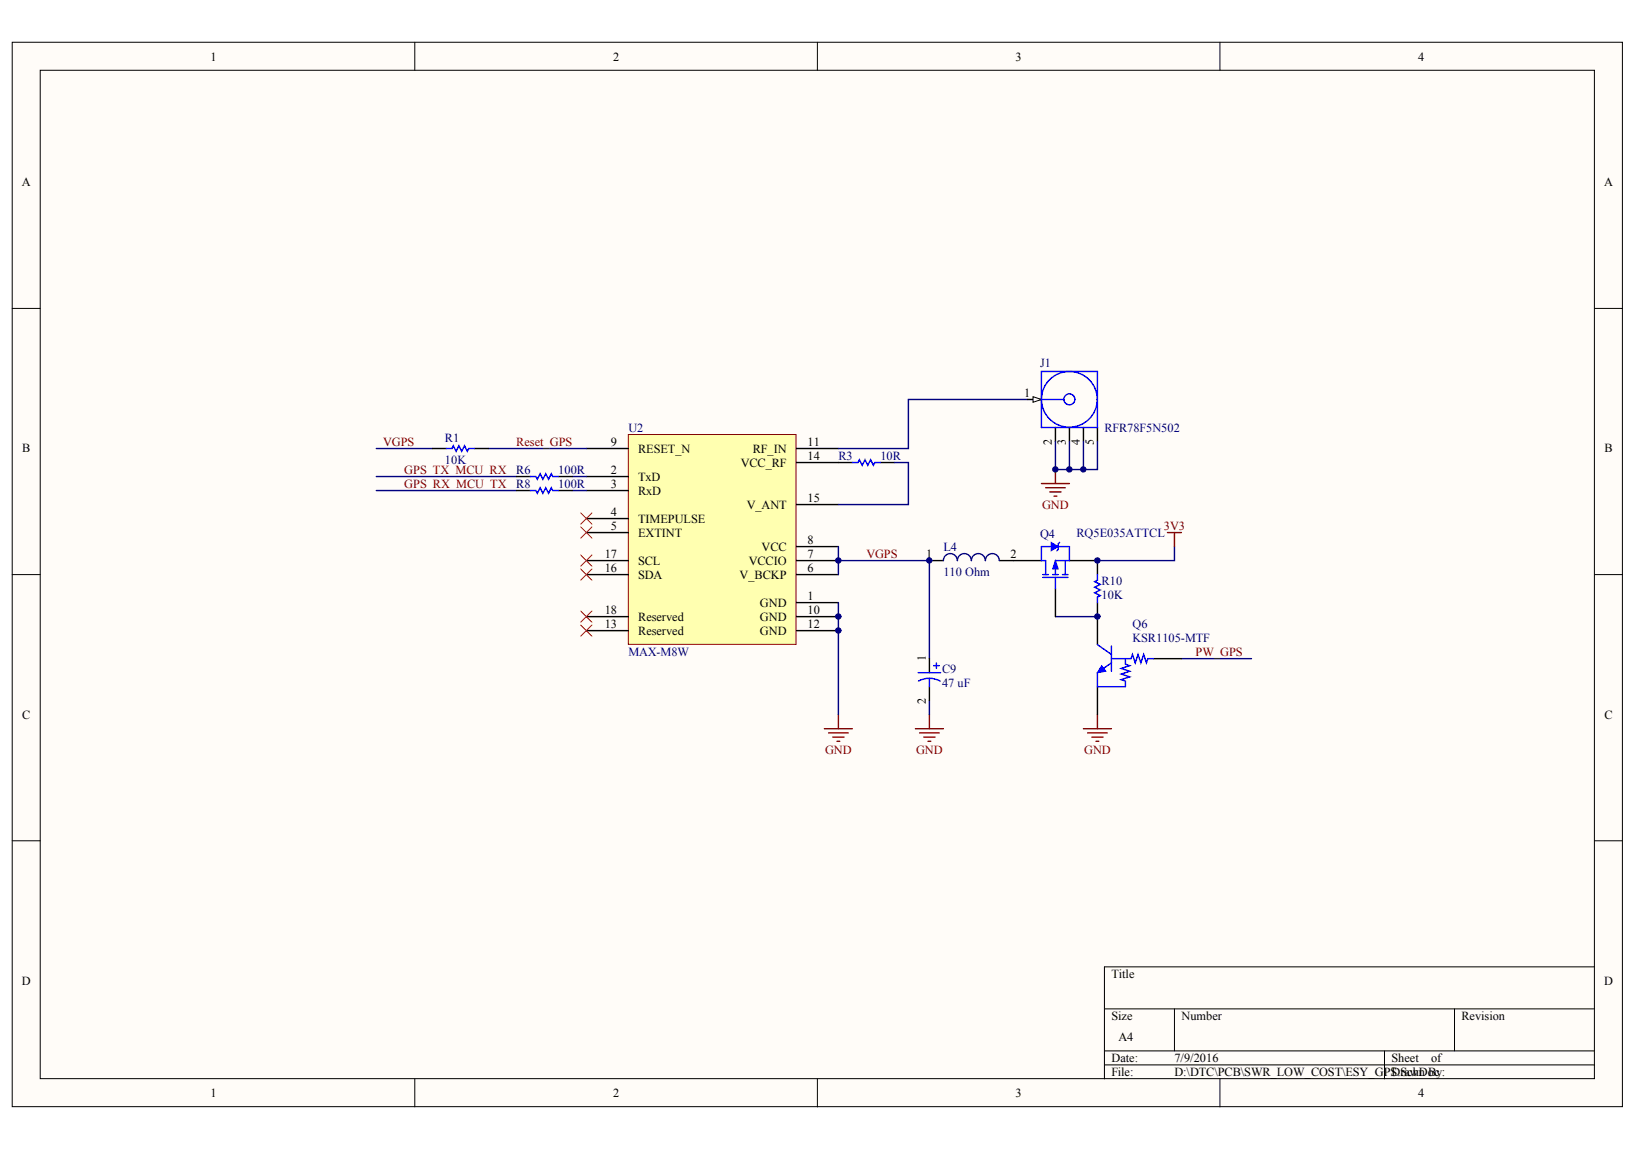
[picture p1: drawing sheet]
<svg xmlns="http://www.w3.org/2000/svg" width="289mm" height="203mm" viewBox="0 0 289 203" stroke-linecap="round" stroke-linejoin="round" font-family="sans-serif">
<g fill="#fffcf8" stroke="#000" stroke-width=".18">
<path d="M2.2 7.5h284v187.7h-284z"/>
<path d="M7.1 12.4h274.1v177.9h-274.1z"/>
</g>
<g fill="none" stroke="#000" stroke-width=".18">
<path d="M73.2 7.5v4.9M144.2 7.5v4.9M215.2 7.5v4.9M2.2 54.4h4.9M281.3 54.4h4.9M2.2 101.4h4.9M281.3 101.4h4.9M2.2 148.3h4.9M281.3 148.3h4.9M194.8 178h86.5M207.2 178v7.4M256.6 178v7.4"/>
<path d="M281.3 170.5h-86.5v19.8M73.2 190.3v5M144.2 190.3v5M194.8 185.4h86.5M194.8 187.8h86.5M215.2 190.3v5M244.2 185.4v4.9"/>
</g>
<path d="M147.9 81.6h2.5M155.3 81.6h2.5" fill="none" stroke="#000" stroke-width=".25"/>
<path d="M150.4 81.6h.9l.3-.5 .5 1 .5-1 .5 1 .5-1 .5 1 .2-.5h1" fill="none" stroke="#00f" stroke-width=".25"/>
<path d="M110.8 76.6h29.6v37.1h-29.6z" fill="#ffffb0" stroke="#800000" stroke-width=".18"/>
<g fill="none" stroke="#000" stroke-width=".25">
<path d="M103.4 79.1h7.4M140.5 79.1h7.4M181.2 70.5h2.5M193.6 75.4v2.5M103.4 84.1h7.4M103.4 86.5h7.4M103.4 91.5h7.4M103.4 93.9h7.4M103.4 98.9h7.4M140.5 98.9h7.4M140.5 96.4h7.4M140.5 81.6h7.4"/>
<path d="M140.5 89h7.4M103.4 101.4h7.4M103.4 108.8h7.4M103.4 111.2h7.4M140.5 106.3h7.4M140.5 101.4h7.4M140.5 108.8h7.4M140.5 111.2h7.4"/>
</g>
<path d="M181.2 70.5h-21v8.6h-12.3M101 84.1h2.4M101 86.5h2.4M157.8 81.6h2.4v7.4h-12.3" fill="none" stroke="#000080" stroke-width=".25"/>
<g fill="none" stroke="#00f" stroke-width=".25">
<circle cx="188.6" cy="70.4" r="4.9"/>
<circle cx="188.6" cy="70.4" r=".97"/>
</g>
<path d="M182.2 70l1.5 .5-1.5 .5z" fill="#fffcf8" stroke="#000" stroke-width=".18"/>
<g fill="none" stroke="#000" stroke-width=".25">
<path d="M76.3 79.1h2.4M83.7 79.1h2.4M186.2 75.4v2.5M188.6 75.4v2.5M191.1 75.4v2.5M91.1 84.1h2.4M91.1 86.5h2.4M98.5 84.1h2.5M98.5 86.5h2.5M163.9 98.9h2.5M176.3 98.9h7.4M188.6 98.9h5v2.5"/>
<path d="M163.9 116.2v2.5M186.2 103.8v5M193.6 106.3v7.4M203.5 116.2h4.9M163.9 121.1v2.5M193.6 121.1v5"/>
</g>
<g fill="none" stroke="#00f" stroke-width=".25">
<path d="M78.7 79.1h1l.3-.5 .5 1 .4-1 .5 1 .5-1 .5 1 .3-.5h1M183.7 65.5h9.9v9.9h-9.9zM183.7 70.5h3.9M93.5 84.1h1l.3 .5 .5-1 .5 1 .5-1 .5 1 .4-1 .3 .5h1M93.5 86.5h1l.3 .5 .5-1 .5 1 .5-1 .5 1 .4-1 .3 .5h1M185.4 96.4h-1.7v2.5h.7v2.5M186.7 96.4h1.9v2.5h-2.4v2.5M186.9 95.7l-.2 .2v1l-.3 .3M187.9 98.9v2.5M162 118.7h3.9M163.9 119.6v1.5M164.7 117.4h1"/>
<path d="M165.2 116.9v1M183.9 101.8h4.5M183.9 101.4h1M185.7 101.4h1M186.2 101.8v2M187.4 101.4h1M193.6 101.4v.9l-.5 .3 1 .5-1 .5 1 .5-1 .5 1 .5-.5 .2v1M193.6 113.7l2.4 1.7M196 114v4.4M196 116.2h2.5M198.5 116.2h1l.3-.8 .4 1.5 .5-1.5 .5 1.5 .5-1.5 .5 1.5 .3-.7h1M198.5 116.2v1l.8 .2-1.5 .5 1.5 .5-1.5 .5 1.5 .5-1.5 .5 .7 .2v1h-4.9v-2.4l2.4-1.8"/>
<path d="M162 120.1a3.9 3.9 0 0 1 3.9 0"/>
</g>
<g fill="none" stroke="#800000" stroke-width=".25">
<path d="M183.7 85.3h4.9M184.4 86h3.5M185.2 86.8h2M185.9 87.5h.5M186.2 82.8v2.5M205.9 93.9h2.5M207.2 93.9v2.5M145.4 128.5h5M146.2 129.3h3.4M146.9 130h2M147.6 130.8h.5M147.9 126.1v2.4"/>
<path d="M161.5 128.5h4.9M162.2 129.3h3.5M162.9 130h2M163.7 130.8h.5M163.9 126.1v2.4M191.1 128.5h4.9M191.8 129.3h3.5M192.6 130h2M193.3 130.8h.5M193.6 126.1v2.4"/>
</g>
<g fill="none" stroke="#000080" stroke-width=".25">
<path d="M66.4 79.1h9.9M86.1 79.1h17.3M186.2 77.9v4.9h7.4v-4.9M188.6 77.9v4.9M191.1 77.9v4.9M66.4 84.1h24.7M66.4 86.5h24.7M147.9 96.4v2.5h16v17.3M147.9 98.9v2.5M207.2 96.4v2.5h-13.6M147.9 106.3v19.8M186.2 108.8h7.4"/>
<path d="M208.4 116.2h12.3M163.9 123.6v2.5"/>
</g>
<g fill="#00f" stroke="#00f" stroke-width=".18">
<path d="M194.3 117.4l.8 1-1.5 .3z"/>
<path d="M186.2 98.9l.5 1.5h-1z"/>
<path d="M185.4 95.7l1.3 .7-1.3 .8z"/>
</g>
<path d="M102.4 97.9l2 2M102.4 93l2 1.9M102.4 90.5l2 2M104.4 97.9l-2 2M104.4 93l-2 1.9M104.4 90.5l-2 2M102.4 110.2l2 2M102.4 107.8l2 2M102.4 100.4l2 1.9M104.4 110.2l-2 2M104.4 107.8l-2 2M104.4 100.4l-2 1.9" fill="none" stroke="#f00" stroke-width=".18"/>
<path d="M168.9 98.9a1.22 1.22 0 0 0-1.3-1.3 1.22 1.22 0 0 0-1.2 1.3M171.3 98.9a1.22 1.22 0 0 0-1.2-1.3 1.22 1.22 0 0 0-1.2 1.3M173.8 98.9a1.22 1.22 0 0 0-1.2-1.3 1.22 1.22 0 0 0-1.3 1.3M176.3 98.9a1.22 1.22 0 0 0-1.3-1.3 1.22 1.22 0 0 0-1.2 1.3" fill="none" stroke="#0c0087" stroke-width=".25"/>
<g fill="#000080" stroke="#000080" stroke-width=".18">
<circle cx="147.9" cy="111.2" r=".48"/>
<circle cx="147.9" cy="108.7" r=".48"/>
<circle cx="147.9" cy="98.9" r=".48"/>
<circle cx="163.9" cy="98.9" r=".47"/>
<circle cx="186.2" cy="82.8" r=".48"/>
<circle cx="188.6" cy="82.8" r=".48"/>
<circle cx="191.1" cy="82.8" r=".47"/>
<circle cx="193.6" cy="108.7" r=".48"/>
<circle cx="193.6" cy="98.9" r=".48"/>
</g>
<g font-size="2.2">
<text x="37.1" y="10.7">1</text>
<text x="108.1" y="10.7">2</text>
<text x="179.2" y="10.7">3</text>
<text x="250.2" y="10.7">4</text>
<text x="3.9" y="32.9">A</text>
<text x="283" y="32.9">A</text>
<text x="180.6" y="70">1</text>
<text x="3.9" y="79.8">B</text>
<text x="107.8" y="83.6">2</text>
<text x="107.8" y="78.7">9</text>
<text x="112.6" y="79.9">RESET_N</text>
<text x="130.7" y="82.4">VCC_RF</text>
<text x="132.8" y="79.9">RF_IN</text>
<text x="142.4" y="78.7">11</text>
<text x="142.4" y="81.1">14</text>
<text x="283" y="79.8">B</text>
<text x="107.8" y="86.1">3</text>
<text x="112.6" y="84.8">TxD</text>
<text x="112.6" y="87.3">RxD</text>
<text x="131.7" y="89.8">V_ANT</text>
<text x="142.4" y="88.5">15</text>
<text x="107.8" y="91">4</text>
<text x="107.8" y="93.5">5</text>
<text x="112.6" y="92.2">TIMEPULSE</text>
<text x="112.6" y="94.7">EXTINT</text>
<text x="142.4" y="96">8</text>
<text x="106.7" y="100.9">16</text>
<text x="106.7" y="98.4">17</text>
<text x="112.6" y="99.7">SCL</text>
<text x="132.1" y="99.7">VCCIO</text>
<text x="134.3" y="97.2">VCC</text>
<text x="142.4" y="100.9">6</text>
<text x="142.4" y="98.4">7</text>
<text x="163.3" y="98.4">1</text>
<text x="178.3" y="98.4">2</text>
<text x="112.6" y="102.1">SDA</text>
<text x="130.5" y="102.1">V_BCKP</text>
<text x="134" y="107.1">GND</text>
<text x="142.4" y="105.8">1</text>
<text x="106.7" y="110.8">13</text>
<text x="106.7" y="108.3">18</text>
<text x="112.6" y="112">Reserved</text>
<text x="112.6" y="109.5">Reserved</text>
<text x="134" y="109.5">GND</text>
<text x="134" y="112">GND</text>
<text x="142.4" y="108.3">10</text>
<text x="142.4" y="110.8">12</text>
<text x="3.9" y="126.8">C</text>
<text x="283" y="126.8">C</text>
<text x="3.9" y="173.7">D</text>
<text x="196" y="172.5">Title</text>
<text x="283" y="173.7">D</text>
<text x="196" y="179.9">Size</text>
<text x="208.4" y="179.9">Number</text>
<text x="257.8" y="179.9">Revision</text>
<text x="197.3" y="183.6">A4</text>
<text x="196" y="187.3">Date:</text>
<text x="196" y="189.8">File:</text>
<text x="207.2" y="187.3">7/9/2016</text>
<text x="207.2" y="189.8">D:\DTC\PCB\SWR_LOW_COST\ESY_GPS.SchDoc</text>
<text x="245.4" y="187.3">Sheet</text>
<text x="245.4" y="189.8">Drawn By:</text>
<text x="252.5" y="187.3">of</text>
<text x="37.1" y="193.5">1</text>
<text x="108.1" y="193.5">2</text>
<text x="179.2" y="193.5">3</text>
<text x="250.2" y="193.5">4</text>
</g>
<g font-size="2.2" fill="#000080">
<text x="183.4" y="64.8">J1</text>
<text x="78.5" y="77.9">R1</text>
<text x="110.8" y="76.2">U2</text>
<text x="194.8" y="76.2">RFR78F5N502</text>
<text x="78.5" y="81.9">10K</text>
<text x="91.1" y="83.6">R6</text>
<text x="98.5" y="83.6">100R</text>
<text x="147.9" y="81.1">R3</text>
<text x="155.3" y="81.1">10R</text>
<text x="91.1" y="86.1">R8</text>
<text x="98.5" y="86.1">100R</text>
<text x="183.4" y="95">Q4</text>
<text x="189.9" y="94.7">RQ5E035ATTCL</text>
<text x="166.4" y="97.2">L4</text>
<text x="166.4" y="101.6">110 Ohm</text>
<text x="194.3" y="105.6">10K</text>
<text x="194.3" y="103.1">R10</text>
<text x="199.8" y="110.8">Q6</text>
<text x="199.8" y="113.2">KSR1105-MTF</text>
<text x="110.8" y="115.7">MAX-M8W</text>
<text x="166.2" y="118.7">C9</text>
<text x="166.2" y="121.2">47 uF</text>
</g>
<g font-size="2.2" fill="#800000">
<text x="67.6" y="78.7">VGPS</text>
<text x="71.3" y="83.6">GPS_TX_MCU_RX</text>
<text x="91.1" y="78.7">Reset_GPS</text>
<text x="71.3" y="86.1">GPS_RX_MCU_TX</text>
<text x="183.8" y="89.7">GND</text>
<text x="205.3" y="93.5">3V3</text>
<text x="152.8" y="98.4">VGPS</text>
<text x="210.9" y="115.7">PW_GPS</text>
<text x="145.5" y="132.9">GND</text>
<text x="161.6" y="132.9">GND</text>
<text x="191.2" y="132.9">GND</text>
</g>
<g font-size="2.1">
<text x="185.5" y="78.5" transform="rotate(-90 185.5 78.5)">2</text>
<text x="188" y="78.5" transform="rotate(-90 188 78.5)">3</text>
<text x="190.5" y="78.5" transform="rotate(-90 190.5 78.5)">4</text>
<text x="192.9" y="78.5" transform="rotate(-90 192.9 78.5)">5</text>
<text x="163.3" y="116.7" transform="rotate(-90 163.3 116.7)">1</text>
<text x="163.3" y="124.2" transform="rotate(-90 163.3 124.2)">2</text>
</g>
</svg>
